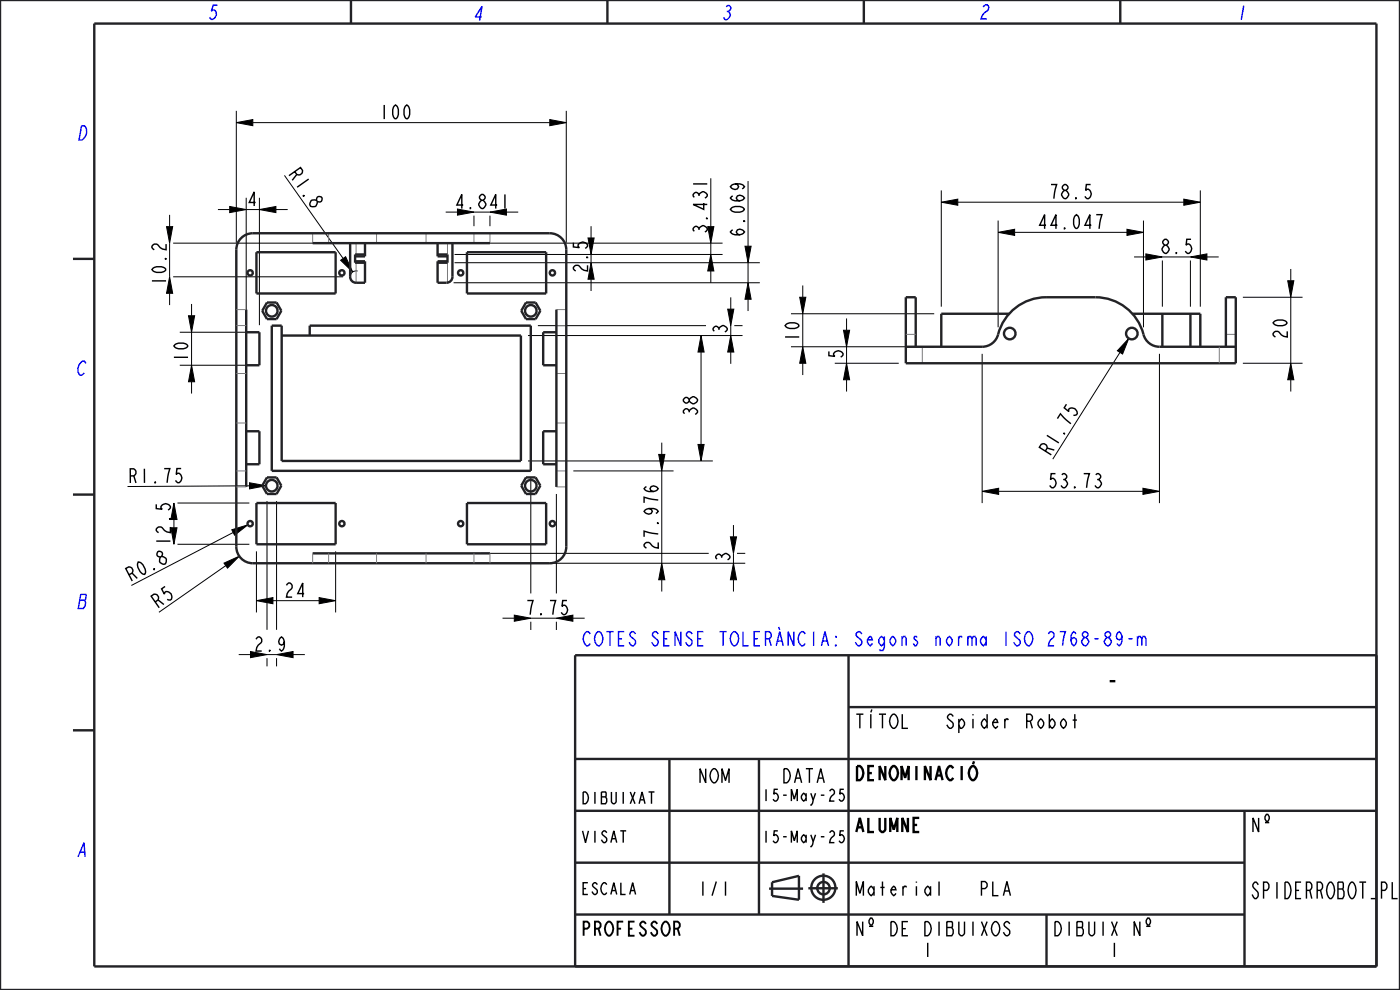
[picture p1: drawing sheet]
<svg xmlns="http://www.w3.org/2000/svg" width="297mm" height="210mm" viewBox="0 0 297 210" stroke-linecap="round" stroke-linejoin="round" font-family="sans-serif">
<path d="M241.3 135.5l.3-.5h.3l.3 .5v1.5M242.2 135.5l.3-.5h.3l.3 .5v1.5" fill="none" stroke="#0000f0" stroke-width=".3"/>
<g fill="#000">
<path d="M50.1 26l3.5-.6v1.3zM116.6 25.4l3.5 .6-3.5 .7zM36 58.7l.6 3.5h-1.3zM35.3 48.1h1.3l-.6 3.5zM48.7 43.8l3.5 .7-3.5 .6zM55 44.5l3.5-.7v1.3zM72.3 55.2l1-.7 1.5 3.2zM125.4 55.7l.6 3.5h-1.3zM150.1 48.1h1.3l-.6 3.5zM150.8 54l.6 3.5h-1.3zM158 52.2h1.3l-.6 3.5zM158.7 60l.6 3.5h-1.3z"/>
<path d="M199.7 42.9l3.5-.7v1.3zM211.7 49.3l3.5-.7v1.3zM239.1 48.6l3.5 .7-3.5 .6zM243.1 53.9l3.5 .6-3.5 .7zM252.5 54.5l3.5-.6v1.3zM251.1 42.2l3.5 .7-3.5 .6zM40.6 77.5l.7 3.5h-1.3zM40 67h1.3l-.7 3.5zM148.7 71.2l.7 3.5h-1.3zM155 71.2l.7 3.5h-1.3zM154.4 65.6h1.3l-.7 3.5zM170.3 73.6l.7 3.5h-1.3z"/>
<path d="M169.7 63.1h1.3l-.7 3.5zM178.9 70.1h1.3l-.6 3.5zM179.6 77.1l.6 3.5h-1.3zM239.5 71.8l-1.4 3.3-1.1-.7zM273.2 59.6h1.3l-.7 3.5zM273.8 77.1l.7 3.5h-1.3zM139.7 96.4h1.3l-.6 3.5zM148.1 94.3h1.3l-.7 3.5zM47.5 119.5l3.3-1.5-2.5 2.5zM49.2 112.4l3.4-1.1-2.8 2.2zM52.9 102.4l3.5 .6-3.5 .7zM140.4 119.5l.6 3.5h-1.3z"/>
<path d="M154.9 113.9h1.3l-.6 3.5zM155.6 119.5l.6 3.5h-1.3zM208.4 104.2l3.5-.6v1.3zM242.5 103.6l3.5 .6-3.5 .7zM54.4 127.4l3.5-.6v1.3zM58.7 138.9l3.5-.7v1.3zM67.7 126.8l3.5 .6-3.5 .7zM109.1 130.5l3.5 .6-3.5 .7z"/>
</g>
<g fill="none" stroke="#000" stroke-width=".21">
<path d="M50.1 26l3.5-.6v1.3zM50.1 23.5v28M53.6 26h63M60.3 37.2l12.5 17.6M116.6 25.4l3.5 .6-3.5 .7zM120.1 23.5v28M150.8 37.8v10.3M158.7 38.4v13.8M35.3 48.1h1.3l-.6 3.5zM36 58.7l.6 3.5h-1.3zM36 45.6v2.5M36 51.6v7.1"/>
<path d="M36.7 58.7h36.1M36.7 51.6h36.1M46.2 44.5h2.5M48.7 43.8l3.5 .7-3.5 .6zM52.2 42v27M55 44.5l3.5-.7v1.3zM55 42v27M58.5 44.5h2.5M72.3 55.2l1-.7 1.5 3.2zM75.9 57.5a1.26 1.26 0 0 0-1.6 1.2M94.5 45h2.5M96.2 60h65"/>
<path d="M96.4 55.7h64.8M96.4 54h56.9M100.5 45.7v2.3M102 51.6h51.3M103.9 45.7v2.3M107.4 45h2.5M125.4 55.7l.6 3.5h-1.3zM125.4 48v2.5M125.4 59.2v2.5M150.1 48.1h1.3l-.6 3.5zM150.8 54l.6 3.5h-1.3zM150.8 51.6v2.4"/>
<path d="M150.8 57.5v2.5M158 52.2h1.3l-.6 3.5zM158.7 60l.6 3.5h-1.3zM158.7 55.7v4.3M199.7 42.9l3.5-.7v1.3zM199.7 40.4v24.7M203.2 42.9h47.9M211.7 49.3l3.5-.7v1.3zM211.7 46.8v22.6M215.2 49.3h23.9M239.1 48.6l3.5 .7-3.5 .6zM240.6 54.5h2.5"/>
<path d="M242.6 46.8v22.6M243.1 53.9l3.5 .6-3.5 .7zM246.6 55.3v9.8M251.1 42.2l3.5 .7-3.5 .6zM252.5 54.5l3.5-.6v1.3zM252.5 55.3v9.8M254.6 40.4v24.7M256 54.5h2.5M273.2 59.6h1.3l-.7 3.5zM273.8 57.1v2.5M36 62.2v2.5M38.1 77.5h15.4"/>
<path d="M38.1 70.5h15.4M40 67h1.3l-.7 3.5zM40.6 77.5l.7 3.5h-1.3zM40.6 64.5v2.5M40.6 70.5v7M112 71.2h45.5M114.1 69.1h35.7M148.7 71.2l.7 3.5h-1.3zM148.7 74.7v19.6M154.4 65.6h1.3l-.7 3.5zM155 71.2l.7 3.5h-1.3zM155 63.1v2.5"/>
<path d="M155 74.7v2.5M155.8 69.1h1.7M158.7 63.5v2.5M167.8 73.6h30.4M167.8 66.6h30.4M169.7 63.1h1.3l-.7 3.5zM170.3 73.6l.7 3.5h-1.3zM170.3 60.6v2.5M170.3 66.6v7M170.3 77.1v2.5M177.1 77.1h13.6M178.9 70.1h1.3l-.6 3.5z"/>
<path d="M179.6 77.1l.6 3.5h-1.3zM179.6 67.6v2.5M208.4 75.1v31.6M237.6 74.8l-14.3 22.6M239.5 71.8l-1.4 3.3-1.1-.7zM246 75.1v31.6M263.7 77.1h12.6M263.7 63.1h12.6M273.8 77.1l.7 3.5h-1.3zM273.8 63.1v14M40.6 81v2.5M112 97.8h39.2"/>
<path d="M121.6 99.9h21.3M139.7 96.4h1.3l-.6 3.5zM140.4 93.9v2.5M140.4 99.9v19.6M148.1 94.3h1.3l-.7 3.5zM179.6 80.6v2.5M273.8 80.6v2.5M37.6 115.5h15.3M37.6 106.7h15.3M47.5 119.5l3.3-1.5-2.5 2.5zM47.9 120l-14.2 9.9M49.2 112.4l3.4-1.1-2.8 2.2z"/>
<path d="M49.5 113l-21.6 11.2M52.9 102.4l3.5 .6-3.5 .7zM52.9 103.1l-25.8 .1M54.4 117v12.9M56.6 106.3v27.3M58.7 106.3v27.3M71.2 117v12.9M102 119.5h56.1M102 117.4h48.3M112.6 101.4v24.5M118 104.8v21.1M140.4 119.5l.6 3.5h-1.3z"/>
<path d="M154.9 113.9h1.3l-.6 3.5zM155.6 119.5l.6 3.5h-1.3zM155.6 111.4v2.5M156.3 117.4h1.8M208.4 104.2l3.5-.6v1.3zM211.9 104.2h30.6M242.5 103.6l3.5 .6-3.5 .7zM50.6 138.9h2.5M54.4 127.4l3.5-.6v1.3zM56.6 139.6v1.8M57.9 127.4h9.8M58.7 138.9l3.5-.7v1.3z"/>
<path d="M58.7 139.6v1.8M62.2 138.9h2.5M67.7 126.8l3.5 .6-3.5 .7zM106.6 131.1h2.5M109.1 130.5l3.5 .6-3.5 .7zM112.6 131.9v1.7M118 131.9v1.7M121.5 131.1h2.5M140.4 123v2.5M155.6 123v2.5"/>
</g>
<g fill="none" stroke="#222226" stroke-width=".51">
<path d="M74.5 0v5M128.9 0v5M183.3 0v5M237.7 0v5M0 0h297v210h-297zM20 5h272v200h-272zM15.5 54.9h4.5M15.5 104.9h4.5M180 139v66M292 139h-170v66M15.5 154.9h4.5M180 150h112"/>
<path d="M122 172h170M122 161h170M142 161v33M161 161v33M264 172v33M122 194h142M122 183h142M163.2 188.5h7.2M163.8 187.1l5.7-1.3v5.1l-5.7-.9zM171.5 188.4h6.2M174.7 185.3v6.2M222 194v11"/>
<circle cx="174.7" cy="188.3" r="2.56"/>
<circle cx="174.7" cy="188.4" r="1.32"/>
</g>
<!-- layer: 3_ALL_AXES -->
<g fill="none" stroke="#222226" stroke-width=".51">
<circle cx="53.1" cy="57.9" r=".56"/>
<circle cx="72.5" cy="57.9" r=".56"/>
<circle cx="97.7" cy="57.9" r=".56"/>
<circle cx="117.2" cy="57.9" r=".56"/>
<circle cx="57.7" cy="65.9" r="1.23"/>
<circle cx="112.6" cy="65.9" r="1.23"/>
<circle cx="214.2" cy="70.8" r="1.23"/>
<circle cx="240.1" cy="70.8" r="1.23"/>
<circle cx="53.1" cy="111.1" r=".56"/>
<circle cx="57.7" cy="103" r="1.23"/>
<circle cx="72.5" cy="111.1" r=".56"/>
<circle cx="97.7" cy="111.1" r=".56"/>
<circle cx="112.6" cy="103" r="1.23"/>
<circle cx="117.2" cy="111.1" r=".56"/>
</g>
<!-- layer: 7_ALL_FEATURES -->
<g fill="none" stroke="#222226" stroke-width=".51">
<path d="M51.2 50.5a3.5 3.5 0 0 1 2.4-1h63a3.5 3.5 0 0 1 3.5 3.5v63a3.5 3.5 0 0 1-3.5 3.5h-63a3.5 3.5 0 0 1-3.5-3.5v-63a3.5 3.5 0 0 1 1.1-2.5zM54.4 53.5h16.8v8.8h-16.8zM66.3 51.6h37.6M74.3 51.6v7.1a1.26 1.26 0 0 0 1.2 1.3h1.9v-4.6h-2.1M77.4 54h-2.1v1.7h2.1M77.4 51.6v2.8h-2.1M92.8 51.6v2.8h2.1M92.8 54h2.1v1.7h-2.1M96 51.6v7.1a1.26 1.26 0 0 1-1.3 1.3h-1.9v-4.6h2.1M99.1 53.5h16.8v8.8h-16.8zM52.2 65.7v37.6M52.2 70.5h2.8v7h-2.8"/>
<path d="M56.6 64.2h2.1l1 1.7-1 1.8h-2.1l-1-1.8zM59.8 71.2h50.7v26.6h-50.7v-28.7h-2.1v30.8h54.9v-30.8h-46.9v2.1M111.6 64.2h2l1 1.7-1 1.8h-2l-1-1.8zM118 70.5h-2.8v7h2.8M118 65.7v37.6M192.2 73.6h16.2a3.5 3.5 0 0 0 3.3-2.7 10.5 10.5 0 0 1 10.2-7.8h10.5a10.7 10.7 0 0 1 10.4 8.5 3.5 3.5 0 0 0 3.2 2h16.2M194.3 73.6v-10.5h-2.1v14h70v-14h-2.1v10.5M214.1 66.6h-14.4v7M240.2 66.6h14.4v7M246.6 66.6v7M252.5 66.6v7M52.2 91.5h2.8v7h-2.8"/>
<path d="M118 91.5h-2.8v7h2.8M54.4 106.7h16.8v8.8h-16.8zM56.6 101.3h2.1l1 1.7-1 1.8h-2.1l-1-1.8zM66.3 117.4h37.6M99.1 106.7h16.8v8.8h-16.8zM111.6 101.3h2l1 1.7-1 1.8h-2l-1-1.8z"/>
</g>
<g fill="none" stroke="#7d7d80" stroke-width=".21">
<path d="M66.3 49.5v2.1M69.7 49.5v2.1M75.5 51.6v2.4M75.5 55.7v4.3M79.9 49.5v2.1M90.4 49.5v2.1M94.9 51.6v2.4M94.9 55.7v4.3M100.5 49.5v2.1M103.9 49.5v2.1M50.1 79.2h2.1M50.1 69.1h2.1"/>
<path d="M50.1 65.7h2.1M118 79.2h2.1M118 69.1h2.1M118 65.7h2.1M192.2 70.9h2.1M195.7 73.6v3.5M258.7 73.6v3.5M260.1 70.9h2.1M50.1 99.9h2.1M50.1 89.7h2.1M118 99.9h2.1M118 89.7h2.1"/>
<path d="M50.1 103.3h2.1M66.3 117.4v2.1M69.7 117.4v2.1M79.9 117.4v2.1M90.4 117.4v2.1M100.5 117.4v2.1M103.9 117.4v2.1M118 103.3h2.1"/>
</g>
<text font-size="5.2" x="234.5" y="146.5">-</text>
<text font-size="4.6" x="265.2" y="190.6">SPIDERROBOT_PLA</text>
<g font-size="4" fill="#0000f0">
<text x="43.8" y="4.1">5</text>
<text x="100.1" y="4.4">4</text>
<text x="152.8" y="4.2">3</text>
<text x="207.5" y="4">2</text>
<text x="262.1" y="4.2">1</text>
<text x="16.2" y="29.7">D</text>
<text x="16" y="79.6">C</text>
<text x="16.2" y="129.1">B</text>
<text x="16.1" y="181.8">A</text>
</g>
<g font-size="3.9">
<text x="80.3" y="25.3">100</text>
<text x="61" y="36.8" transform="rotate(55 61 36.8)">R1.8</text>
<text x="52.3" y="43.7">4</text>
<text x="96.3" y="44.2">4.841</text>
<text x="222.4" y="42.1">78.5</text>
<text x="150" y="49.8" transform="rotate(-90 150 49.8)">3.431</text>
<text x="157.9" y="50.4" transform="rotate(-90 157.9 50.4)">6.069</text>
<text x="220" y="48.5">44.047</text>
<text x="246.1" y="53.8">8.5</text>
<text x="124.6" y="58.1" transform="rotate(-90 124.6 58.1)">2.5</text>
<text x="35.2" y="60.8" transform="rotate(-90 35.2 60.8)">10.2</text>
<text x="154.3" y="71" transform="rotate(-90 154.3 71)">3</text>
<text x="39.9" y="77" transform="rotate(-90 39.9 77)">10</text>
<text x="169.6" y="72.7" transform="rotate(-90 169.6 72.7)">10</text>
<text x="178.8" y="76.3" transform="rotate(-90 178.8 76.3)">5</text>
<text x="273.1" y="72.1" transform="rotate(-90 273.1 72.1)">20</text>
<text x="148" y="88.5" transform="rotate(-90 148 88.5)">38</text>
<text x="222.7" y="97" transform="rotate(-58 222.7 97)">R1.75</text>
<text x="27" y="102.5">R1.75</text>
<text x="222.1" y="103.5">53.73</text>
<text x="36.1" y="116" transform="rotate(-90 36.1 116)">12.5</text>
<text x="139.6" y="116.9" transform="rotate(-90 139.6 116.9)">27.976</text>
<text x="154.8" y="119.4" transform="rotate(-90 154.8 119.4)">3</text>
<text x="27.5" y="123.5" transform="rotate(-27 27.5 123.5)">R0.8</text>
<text x="33.3" y="129.3" transform="rotate(-35 33.3 129.3)">R5</text>
<text x="60.2" y="126.7">24</text>
<text x="111.3" y="130.4">7.75</text>
<text x="53.7" y="138.1">2.9</text>
<text x="181.2" y="154.5">TÍTOL</text>
<text x="199.9" y="154.5">Spider Robot</text>
<text x="148" y="166.1">NOM</text>
<text x="165.8" y="166.1">DATA</text>
<text x="181.2" y="165.5">DENOMINACIÓ</text>
<text x="181.2" y="176.5">ALUMNE</text>
<text x="265.2" y="176.5">Nº</text>
<text x="148" y="190">1/1</text>
<text x="181.2" y="190">Material</text>
<text x="207" y="190">PLA</text>
<text x="123.2" y="198.5">PROFESSOR</text>
<text x="181.2" y="198.5">Nº DE DIBUIXOS</text>
<text x="195.6" y="203">1</text>
<text x="223.2" y="198.5">DIBUIX Nº</text>
<text x="235.2" y="203">1</text>
</g>
<text font-size="3.9" fill="#0000f0" x="123.4" y="137">COTES SENSE TOLERÀNCIA: Segons norma ISO 2768-89-m</text>
<g font-size="3.3">
<text x="123.2" y="170.5">DIBUIXAT</text>
<text x="161.7" y="169.9">15-May-25</text>
<text x="123.2" y="178.7">VISAT</text>
<text x="161.7" y="178.7">15-May-25</text>
<text x="123.2" y="189.7">ESCALA</text>
</g>
</svg>
